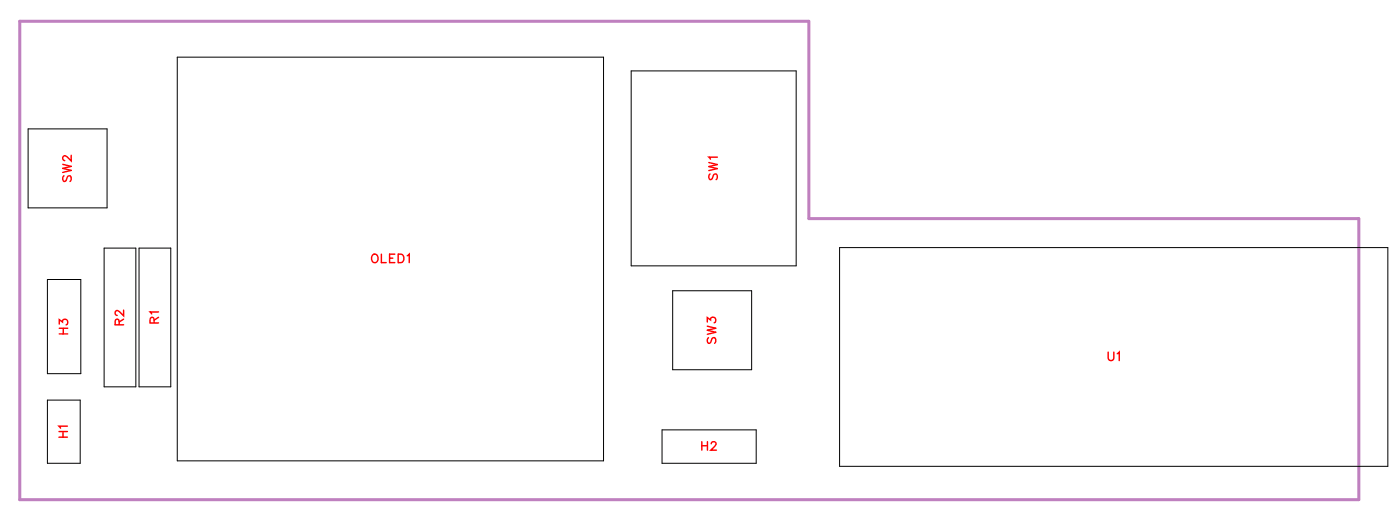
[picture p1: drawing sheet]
<svg xmlns="http://www.w3.org/2000/svg" width="117mm" height="43mm" viewBox="0 0 117 43" stroke-linecap="round" stroke-linejoin="round" font-family="sans-serif">
<path d="M1.7 1.8h66v16.5h46v23.5h-112z" fill="none" stroke="#bf80bf" stroke-width=".25"/>
<path d="M2.4 10.8h6.6v6.6h-6.6zM14.8 4.8h35.7v33.7h-35.7zM52.8 5.9h13.8v16.3h-13.8zM4 33.5h2.7v5.2h-2.7zM4 23.4h2.8v7.8h-2.8zM8.7 20.7h2.7v11.6h-2.7zM11.6 20.7h2.7v11.6h-2.7zM55.4 35.9h7.8v2.8h-7.8zM56.3 24.3h6.6v6.6h-6.6zM70.2 20.7h45.9v18.3h-45.9z" fill="none" stroke="#000" stroke-width=".08"/>
<g fill="none" stroke="#f00" stroke-width=".12">
<path d="M5.2 13.7l.8 .2-.8 .2 .8 .1-.8 .2M5.3 14.7l-.1 .2 .1 .3 .2-.1 .3-.4h.1l.1 .2-.1 .3M6 13v.5l-.4-.4-.2-.1-.2 .2v.1l.2 .1M59.3 13.6l.7 .2-.7 .1 .7 .2-.7 .2M59.4 14.5l-.1 .2 .1 .3h.2l.1-.4 .2-.1 .1 .2-.1 .3M60 13.1h-.7l.1 .2M4.9 36.6h.7M4.9 36.1h.7M5 27.1v-.4l.2 .2a.24 .24 0 0 1 .4-.1 .24 .24 0 0 1-.1 .4M5 27.9h.7M5 27.4h.7M5.3 36.1v.5"/>
<path d="M5.3 27.4v.5M5.6 35.6h-.7l.2 .2M10 27.2l-.1-.4-.1-.1-.2 .2v.3h.7M10.3 25.9v.5l-.3-.3-.2-.1-.2 .1v.1l.2 .2M10.3 26.7l-.3 .2M12.9 27v-.4l-.2-.1-.1 .2v.3h.7M13.3 26.1h-.7l.1 .2M13.3 26.5l-.4 .3M31.1 21.4l.1-.1a.33 .33 0 0 1 .4 .3 .33 .33 0 0 1-.4 .3l-.1-.2zM31.9 21.3v.7h.4M32.6 21.6h.3M33 21.3h-.4v.7h.4"/>
<path d="M33.3 21.3h.2a.38 .38 0 0 1 .3 .3 .38 .38 0 0 1-.3 .4h-.2zM34.1 21.4l.1-.1v.7M58.7 36.9v.7M58.7 37.3h.5M59.2 26.9v-.3l.2 .2a.24 .24 0 0 1 .4-.2 .24 .24 0 0 1-.1 .4M59.2 27.3l.7 .1-.7 .2 .7 .2-.7 .1M59.2 36.9v.7M59.3 28.2l-.1 .2 .1 .3 .1-.1 .3-.4h.1l.1 .2-.1 .3M59.5 37.1l.1-.2h.2l.1 .2-.1 .2-.3 .3h.4M92.7 29.4v.5l.2 .2 .2-.1 .1-.6M93.4 29.6l.2-.2v.7"/>
</g>
<g font-size="1.2" fill="#fff">
<text x="6.3" y="15.2" transform="rotate(-90 6.3 15.2)">SW2</text>
<text x="60.3" y="15.1" transform="rotate(-90 60.3 15.1)">SW1</text>
<text x="31" y="22.3">OLED1</text>
<text x="6" y="28" transform="rotate(-90 6 28)">H3</text>
<text x="10.6" y="27.2" transform="rotate(-90 10.6 27.2)">R2</text>
<text x="13.6" y="27.1" transform="rotate(-90 13.6 27.1)">R1</text>
<text x="60.2" y="28.8" transform="rotate(-90 60.2 28.8)">SW3</text>
<text x="92.6" y="30.4">U1</text>
<text x="5.9" y="36.6" transform="rotate(-90 5.9 36.6)">H1</text>
<text x="58.6" y="37.9">H2</text>
</g>
</svg>
